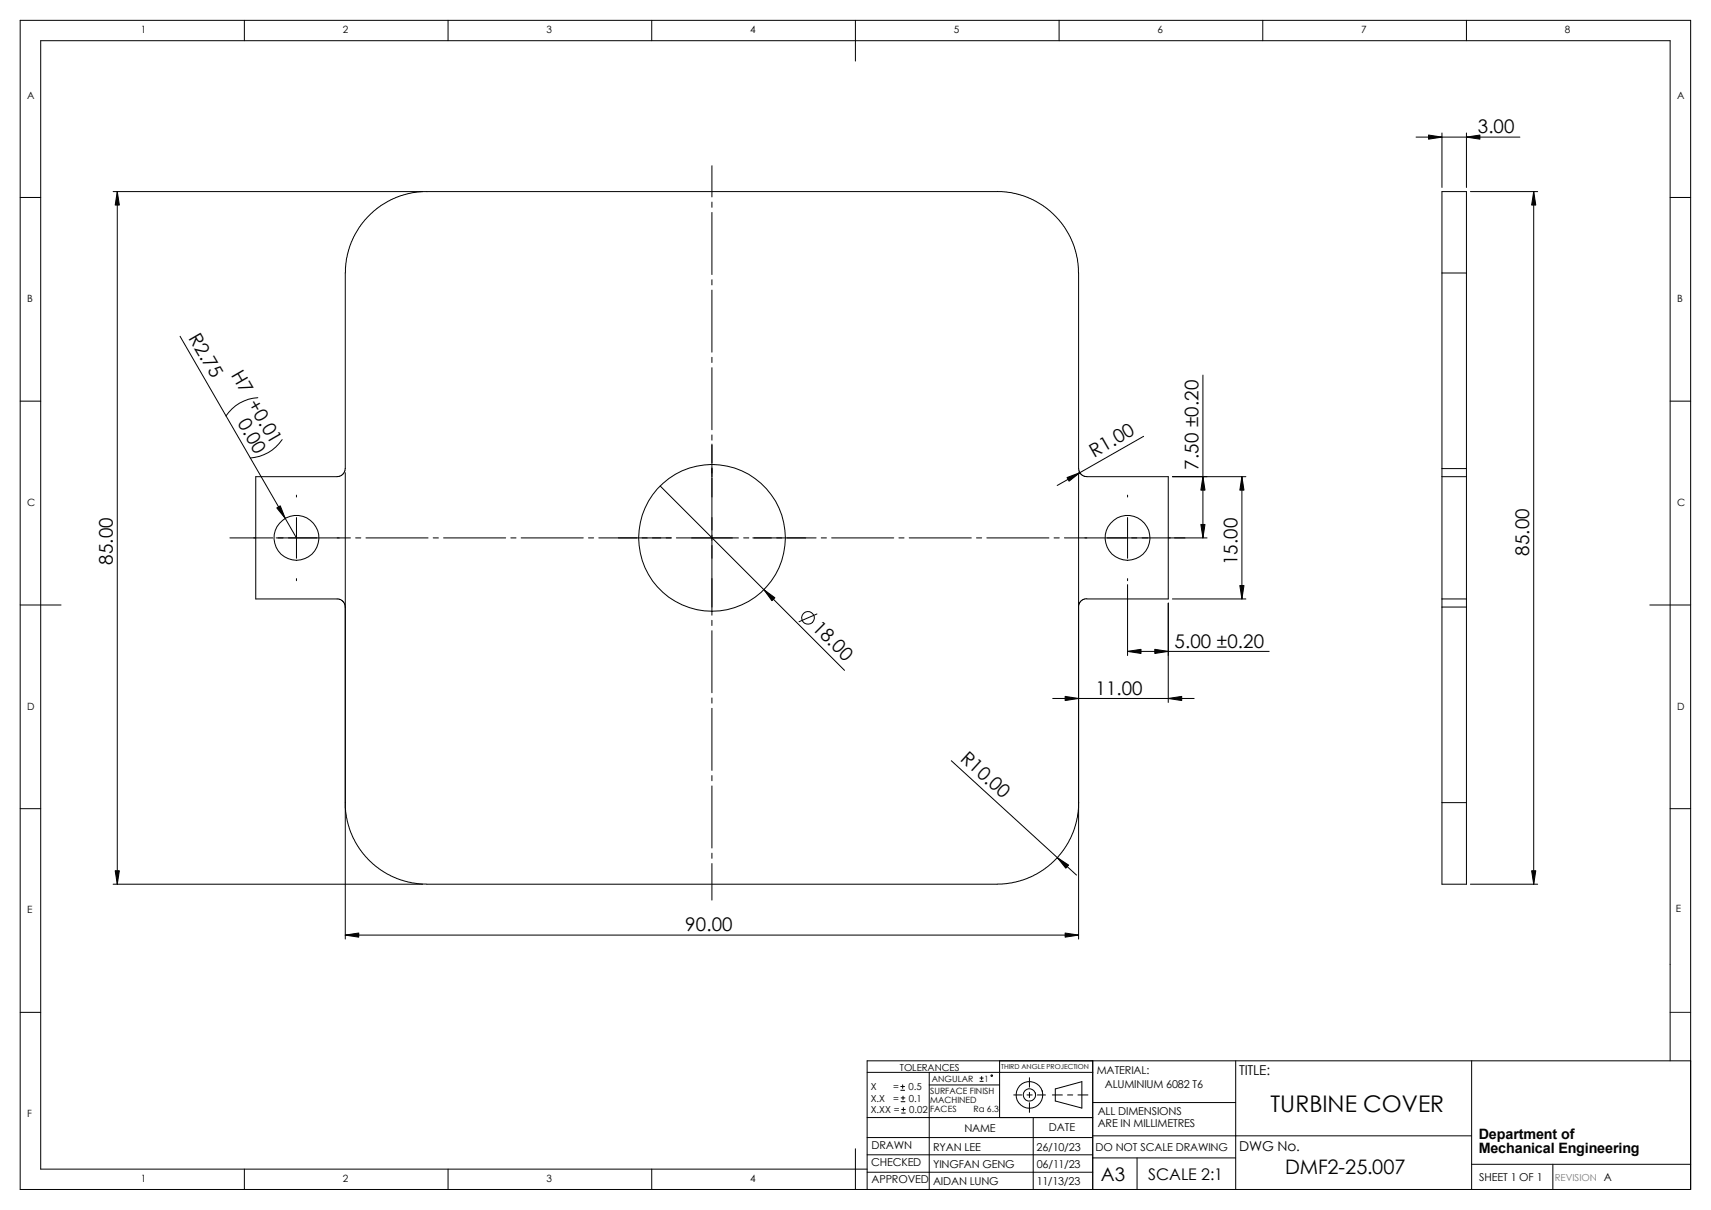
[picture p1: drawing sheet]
<svg xmlns="http://www.w3.org/2000/svg" width="420mm" height="297mm" viewBox="0 0 420 297" stroke-linecap="round" stroke-linejoin="round" font-family="sans-serif">
<path d="M410 248.5h5" fill="none" stroke="#00f" stroke-width=".25"/>
<g fill="none" stroke="#000" stroke-width=".25">
<path d="M5 5h410v287h-410zM60 5v5M110 5v5M160 5v5M210 5v10M260 5v5M310 5v5M360 5v5M347.6 33.7h25.5M353.9 32.6v13.4M360 32.6v13.4M5 48.5h5"/>
<path d="M27.8 47h76M28.8 47v170M174.8 40.7v7.6M174.8 49.6v1.3M174.8 52.2v15.2M360.9 47h16.5M376.5 47v170M410 48.5h5M84.8 67l.3-3.7 .8-3.1 1.2-2.6 1.2-1.9 1.3-1.8 3.2-3 3.2-1.9 3.2-1.2 3.3-.7 143.5-.1 3.4 .5 3.7 1.3 3.9 2.4 3.5 3.5 2.4 4 .8 2 .7 2.6 .4 3.7v48l.1 .7 .7 1 1.2 .3h20v30h-20M84.8 67v48l-.2 .7-.7 1-1.1 .3h-20v30h20.3l1.1 .7 .4 .6 .2 .7M174.8 68.7v1.2M174.8 71.2v15.2"/>
<path d="M353.9 67v48M353.9 67h6.1M353.9 67v-20h6.1v20M360 67v48M5 98.5h5M44.2 82.5l28.6 49.5M63.3 97.6a10 10 0 0 0-7.8 4.5M174.8 87.7v1.3M174.8 90.3v15.2M295.3 92.1v39.9M410 98.5h5M69.3 107.9a10.2 10.2 0 0 1-7.9 4.5"/>
<path d="M84.8 116v114.5M162.1 119.3l45.2 45.2M174.8 106.8v1.2M174.8 109v42M264.8 116v114.5M280.7 107.1l-21.2 12.1M287.8 117h18M304.8 117v30M353.9 117h6.1M353.9 117v30M353.9 115h6.1M353.9 115v2"/>
<path d="M360 115v2M360 117v30M56.4 132h10.6M67.8 132h18.2M72.8 121.5v.5M72.8 127v10M87.3 132h1.3M89.8 132h15.3M106.3 132h1.3M108.9 132h15.2M125.4 132h1.3M127.9 132h15.3"/>
<path d="M144.4 132h1.3M147 132h17.8M166 132h15.3M182.5 132h1.3M184.8 132h15.5M201.6 132h1.3M204.1 132h15.3M220.6 132h1.3M223.2 132h15.2M239.7 132h1.3M242.2 132h15.3M258.7 132h1.3"/>
<path d="M261.3 132h35M276.8 121.5v.5M276.8 127v10M5 148.5h10M72.8 142v.5M174.8 152.3v1.2M174.8 154.8v15.3M200.5 150.7l-4.4 1.9M266.8 146.9l-.9 .3-.8 .5-.3 .7v.6M276.8 142v.5M276.8 143.5v17.4M276.8 159.9h34.7"/>
<path d="M286.8 148v24.4M287.8 147h18M353.9 147h6.1M353.9 149v48M353.9 149h6.1M353.9 147v2M360 147v2M360 149v48M405 148.5h10M174.8 171.3v1.3M174.8 173.9v15.2M258.4 171.4h34.7"/>
<path d="M5 198.5h5M84.8 197l.2 3.7 1.1 3.5 1.7 3.5 1.9 2.6 3.3 2.9 3 1.8 3.2 1.2 3.3 .7 2.3 .1h140l3.6-.3 3.8-1.1 3.9-2.1 3-2.5 2.2-2.7 2.1-3.9 1.1-3.7 .3-3.7M174.8 190.4v1.2M174.8 192.9v15.3M233.5 186.7l30.7 28.1M353.9 197h6.1M360 197v20h-6.1v-20M410 198.5h5M27.8 217h76M174.8 209.4v1.3M174.8 212v8.9M360.9 217h16.5"/>
<path d="M84.8 229.5h180M5 248.5h5M212.9 263.2h55.3M212.9 279.2h55.3M212.9 274.3h55.3M221.1 267.6h.9M221.1 266.7h.9M221.2 270.4h.9M221.2 269.5h.9M221.3 273.2h.9M221.3 272.3h.9M221.6 266.3v.9"/>
<path d="M221.7 269.1v.9M221.7 271.9v.9M228.1 263.2v28.8M228.1 266.3h17.3M240.5 265.4h.8M240.5 264.6h.8M241 264.2v.8M245.4 260.4v13.9M248.8 268.8h2M252.1 268.8h1.3M252.7 264.5v2.4M252.7 268.1v1.3"/>
<path d="M252.7 270.7v2.3M253.6 274.3v17.7M254.6 268.8h2M258.3 268.8h2.5M259 267.3l6.6-1.8v6.5l-6.6-1.7zM262 268.8h1.3M264.6 268.8h2.4M268.2 270.6h35.1M268.2 260.4v31.6M268.2 278.8h93M303.3 260.4v31.6M361.2 260.4v31.6"/>
<path d="M410 260.4v-250.4h-400v277h202.9M415 260.4h-202.1v31.6M60 287v5M110 287v5M160 287v5M210 282v10M212.9 283.5h55.3M212.9 287.7h55.3M268.2 284.2h35.1M279.1 284.2v7.8M361.2 285.8h53.8M381.2 285.8v6.2"/>
<circle cx="72.7" cy="132" r="5.5"/>
<circle cx="174.8" cy="132" r="18"/>
<circle cx="276.8" cy="132" r="5.5"/>
<circle cx="198.4" cy="151.7" r="1.56"/>
<circle cx="243.4" cy="264" r=".19"/>
<circle cx="252.7" cy="268.8" r="1.52"/>
<circle cx="252.7" cy="268.8" r="3.3"/>
</g>
<g fill="#000" stroke="#000" stroke-width=".25">
<path d="M350.6 33.1l3.3 .6-3.3 .5zM360 33.7l3.3-.6v1.1zM28.8 47l.5 3.3h-1zM376.5 47l.5 3.3h-1zM261.9 117.2l3.1-1.2-2.6 2.1zM295.3 117l.5 3.3h-1zM304.8 117l.6 3.3h-1.1zM67.9 124.7l.9-.5 1.2 3.1zM294.8 128.7h1l-.5 3.3zM187.5 144.7l2.7 2-.7 .7zM276.8 159.9l3.3-.5v1zM283.5 159.4l3.3 .5-3.3 .5z"/>
<path d="M304.3 143.7h1.1l-.6 3.3zM261.5 170.9l3.3 .5-3.3 .6zM286.8 171.4l3.3-.5v1.1zM28.3 213.7h1l-.5 3.3zM259.5 210.5l2.8 1.8-.7 .8zM376 213.7h1l-.5 3.3zM84.8 229.5l3.3-.5v1zM261.5 229l3.3 .5-3.3 .5z"/>
</g>
<text font-size="5.6" x="311.9" y="272.9">TURBINE COVER</text>
<text font-size="4.9" x="315.5" y="288.2">DMF2-25.007</text>
<g font-size="4.6">
<text x="362.7" y="32.7">3.00</text>
<text x="46.2" y="82.9" transform="rotate(60 46.2 82.9)">R2.75</text>
<text x="56.6" y="92.1" transform="rotate(60 56.6 92.1)">H7 +0.01</text>
<text x="58.2" y="103.8" transform="rotate(60 58.2 103.8)">0.00</text>
<text x="268.6" y="112.4" transform="rotate(-30 268.6 112.4)">R1.00</text>
<text x="294.2" y="115.3" transform="rotate(-90 294.2 115.3)">7.50 ±0.20</text>
<text x="375.4" y="136.4" transform="rotate(-90 375.4 136.4)">85.00</text>
<text x="27.7" y="138.6" transform="rotate(-90 27.7 138.6)">85.00</text>
<text x="303.7" y="138.7" transform="rotate(-90 303.7 138.7)">15.00</text>
<text x="199.2" y="154.3" transform="rotate(45 199.2 154.3)">18.0</text>
<text x="288.3" y="159">5.00 ±0.20</text>
<text x="268.9" y="170.5">11.00</text>
<text x="235.5" y="186.5" transform="rotate(42 235.5 186.5)">R10.00</text>
<text x="168.2" y="228.6">90.00</text>
<text x="270.2" y="289.8">A3</text>
</g>
<text font-size="3.9" x="281.9" y="289.7">SCALE 2:1</text>
<g font-size="3.5">
<text x="363" y="279.6">Department of</text>
<text x="363" y="283.1">Mechanical Engineering</text>
</g>
<g font-size="3.3">
<text x="304.2" y="264">TITLE:</text>
<text x="304.2" y="282.5">DWG No.</text>
</g>
<g font-size="2.7">
<text x="269.2" y="263.5">MATERIAL:</text>
<text x="271.2" y="267">ALUMINIUM 6082 T6</text>
<text x="269.5" y="273.7">ALL DIMENSIONS</text>
<text x="236.7" y="277.8">NAME</text>
<text x="257.5" y="277.6">DATE</text>
<text x="269.5" y="276.6">ARE IN MILLIMETRES</text>
<text x="213.9" y="286.1">CHECKED</text>
<text x="214" y="282">DRAWN</text>
<text x="229" y="286.8">YINGFAN GENG</text>
<text x="229.1" y="282.6">RYAN LEE</text>
<text x="254.4" y="282.4">26/10/23</text>
<text x="254.5" y="286.7">06/11/23</text>
<text x="268.9" y="282.5">DO NOT SCALE DRAWING</text>
<text x="214" y="290.4">APPROVED</text>
<text x="229" y="290.9">AIDAN LUNG</text>
<text x="254.5" y="290.8">11/13/23</text>
<text x="363.1" y="289.8">SHEET 1 OF 1</text>
</g>
<g font-size="2.5">
<text x="34.5" y="8.2">1</text>
<text x="84.2" y="8.2">2</text>
<text x="134.2" y="8.2">3</text>
<text x="184.1" y="8.2">4</text>
<text x="234.2" y="8.2">5</text>
<text x="284.1" y="8.2">6</text>
<text x="334.1" y="8.2">7</text>
<text x="384.1" y="8.2">8</text>
<text x="6.6" y="24.2">A</text>
<text x="411.6" y="24.2">A</text>
<text x="6.6" y="74.2">B</text>
<text x="411.6" y="74.2">B</text>
<text x="6.6" y="124.2">C</text>
<text x="411.6" y="124.2">C</text>
<text x="6.6" y="174.2">D</text>
<text x="411.6" y="174.2">D</text>
<text x="6.6" y="224.2">E</text>
<text x="411.4" y="223.9">E</text>
<text x="6.6" y="274.2">F</text>
<text x="34.5" y="290.2">1</text>
<text x="84.2" y="290.2">2</text>
<text x="134.2" y="290.2">3</text>
<text x="184.1" y="290.2">4</text>
</g>
<g font-size="2.4">
<text x="220.9" y="262.8">TOLERANCES</text>
<text x="213.7" y="267.6">X</text>
<text x="219.2" y="267.6">=</text>
<text x="223" y="267.6">0.5</text>
<text x="213.7" y="270.4">X.X</text>
<text x="213.7" y="273.2">X.XX =</text>
<text x="219.3" y="270.4">=</text>
<text x="223.1" y="270.4">0.1</text>
<text x="223.2" y="273.2">0.02</text>
</g>
<text font-size="2.4" fill="#808080" x="381.7" y="289.8">REVISION A</text>
<g font-size="2.1">
<text x="228.3" y="268.6">SURFACE FINISH</text>
<text x="228.7" y="265.5">ANGULAR</text>
<text x="241.6" y="265.5">1</text>
<text x="228.3" y="272.9">FACES</text>
<text x="228.3" y="270.8">MACHINED</text>
<text x="239" y="272.9">Ra 6.3</text>
</g>
<text font-size="1.7" x="245.7" y="262.5">THIRD ANGLE PROJECTION</text>
</svg>
